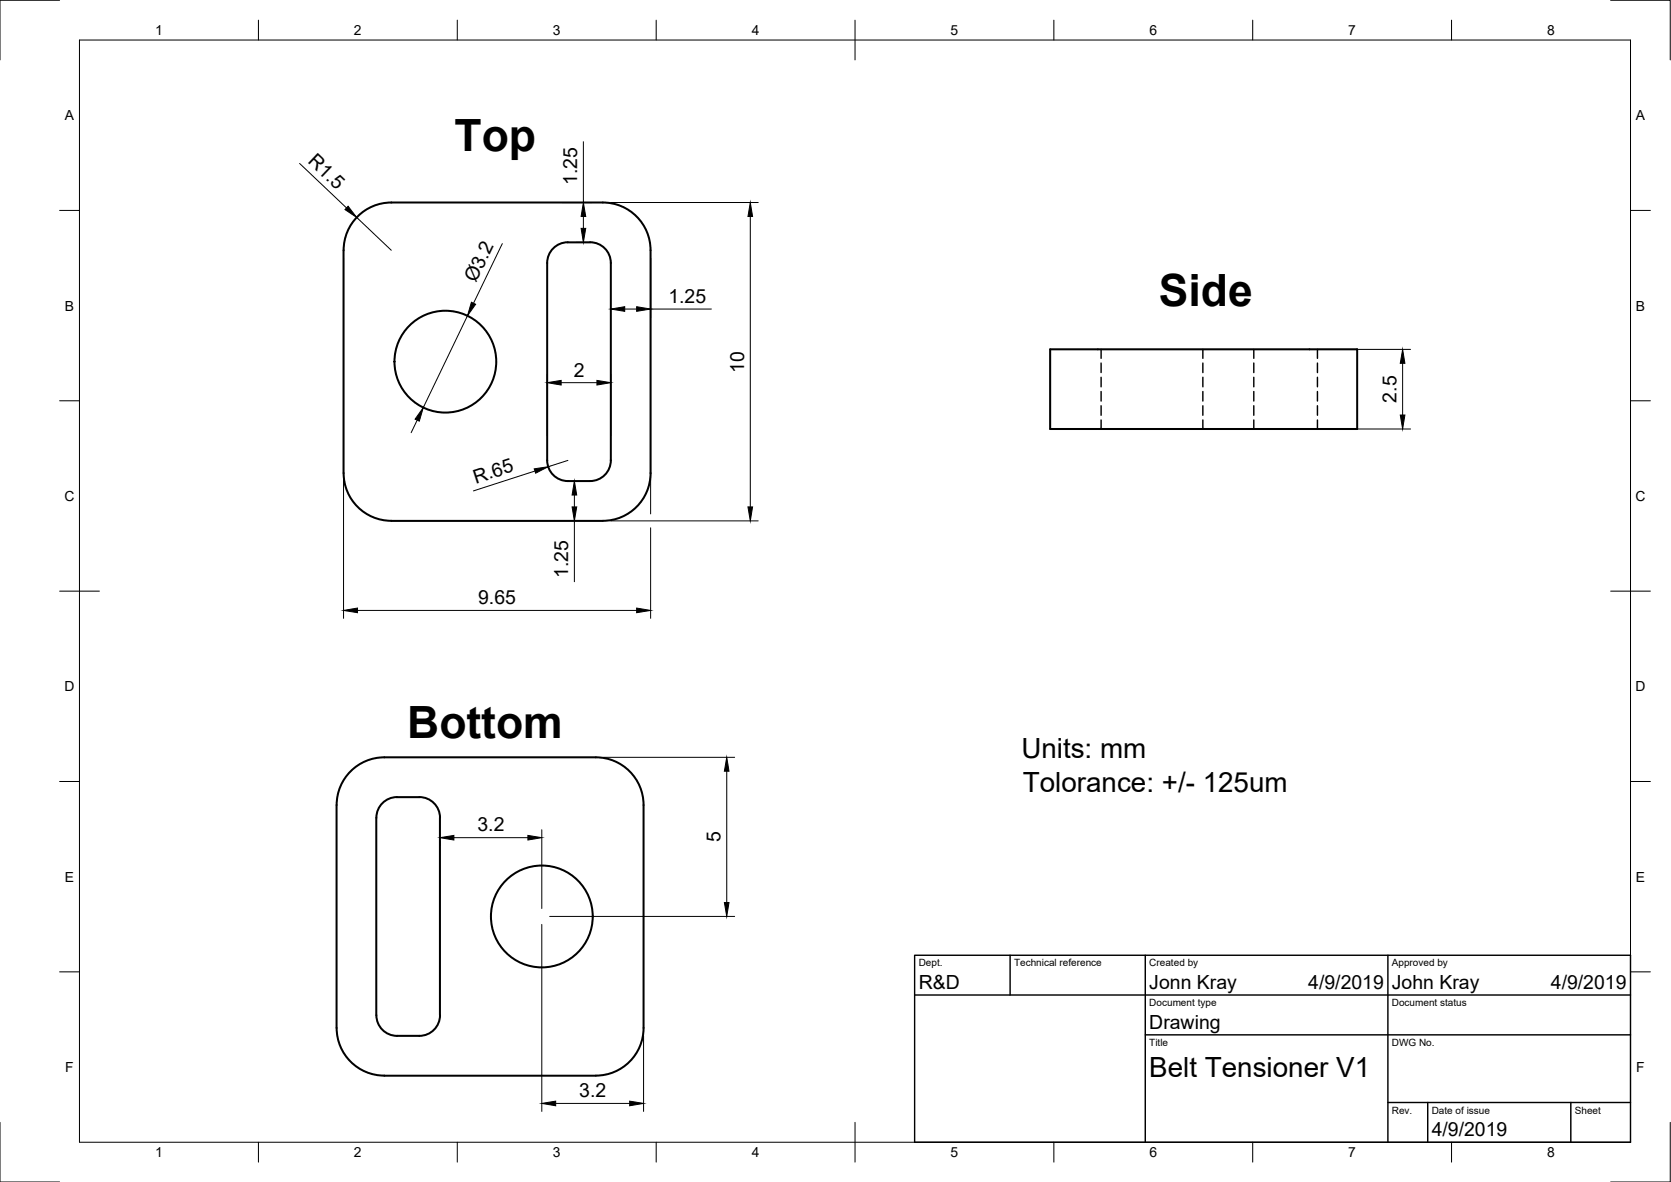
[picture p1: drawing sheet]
<svg xmlns="http://www.w3.org/2000/svg" width="420mm" height="297mm" viewBox="0 0 420 297" stroke-linecap="round" stroke-linejoin="round" font-family="sans-serif">
<!-- layer: Visible -->
<g fill="none" stroke="#000" stroke-width=".51">
<path d="M86.4 62.9v56M148.4 60.9h-5.6a5.2 5.2 0 0 0-5.2 5.2v49.6M148.4 60.9a5.2 5.2 0 0 1 5.2 5.2v49.6M163.6 62.9v56a12 12 0 0 1-12 12h-53.2a12 12 0 0 1-12-12M163.6 62.9a12 12 0 0 0-12-12h-53.2a12 12 0 0 0-12 12M264.1 87.8h77.1v20h-77.1zM137.6 115.7a5.2 5.2 0 0 0 5.2 5.2h5.6M153.6 115.7a5.2 5.2 0 0 1-5.2 5.2M149.8 190.3h-53.2a12 12 0 0 0-12 12M149.8 190.3a12 12 0 0 1 12 12M84.6 202.3v56M161.8 202.3v56"/>
<path d="M84.6 258.3a12 12 0 0 0 12 12h53.2M94.6 255.1v-49.6a5.2 5.2 0 0 1 5.2-5.2h5.6a5.2 5.2 0 0 1 5.2 5.2v49.6M94.6 255.1a5.2 5.2 0 0 0 5.2 5.2h5.6a5.2 5.2 0 0 0 5.2-5.2M161.8 258.3a12 12 0 0 1-12 12"/>
<circle cx="112" cy="90.9" r="12.8"/>
<circle cx="136.2" cy="230.3" r="12.8"/>
</g>
<!-- layer: Hidden -->
<g fill="none" stroke="#000" stroke-width=".36">
<path d="M276.9 87.8v2.3M276.9 91.2v2.4M276.9 94.8v2.4M276.9 98.4v2.4M302.5 87.8v2.3M302.5 91.2v2.4M302.5 94.8v2.4M302.5 98.4v2.4M315.3 87.8v2.3M315.3 91.2v2.4M315.3 94.8v2.4M315.3 98.4v2.4"/>
<path d="M331.3 87.8v2.3M331.3 91.2v2.4M331.3 94.8v2.4M331.3 98.4v2.4M276.9 102v2.4M276.9 105.5v2.3M302.5 102v2.4M302.5 105.5v2.3M315.3 102v2.4M315.3 105.5v2.3M331.3 102v2.4M331.3 105.5v2.3"/>
</g>
<!-- layer: Border -->
<g fill="none" stroke="#000" stroke-width=".25">
<path d="M15 .1h-15v15M20 10.1h390v276.9h-390zM65 5.1v5M115 5.1v5M165 5.1v5M215 5.1v10M265 5.1v5M315 5.1v5M365 5.1v5M405 .1h15v15M15 52.9h5M410 52.9h5"/>
<path d="M15 100.7h5M410 100.7h5M15 148.6h10M405 148.6h10M15 196.4h5M410 196.4h5M15 244.2h5M410 244.2h5M0 282.1v14.9h15M65 287v5M115 287v5M165 287v5"/>
<path d="M215 282.1v9.9M265 287v5M315 287v5M365 287v5M420 282.1v14.9h-15"/>
</g>
<!-- layer: TitleBlock -->
<path d="M230 240.1h180v46.9h-180zM230 250h180M254 240.1v9.9M288 240.1v46.9M349 240.1v46.9M288 260.1h122M349 277.1h61M359 277.1v9.9M395 277.1v9.9" fill="none" stroke="#000" stroke-width=".36"/>
<!-- layer: Dimensions -->
<g fill="none" stroke="#000" stroke-width=".25">
<path d="M146.7 35.6v15.3M75.3 41.1l11.8 11.1M89.7 54.6l8.7 8.3M141.5 50.9h7.2M146.7 54.4v3M153.6 50.9h37M188.7 54.4v73M86.4 64.9v90.5M117.5 79.4l-11.1 23M126.3 61.2l-7.2 15M144.8 60.9h3.9M157.1 77.7h3"/>
<path d="M163.6 64.9v64.2M163.6 77.7h15.3M137.6 94.2v15.3M141.1 96.2h9M153.6 94.2v15.3M331.3 87.8h23.4M352.7 91.3v13M104.9 105.6l-1.5 3.1M134.5 118.4l-15.5 5M142.8 115.7l-5 1.6M331.3 107.8h23.4M144.4 124.4v3"/>
<path d="M144.4 130.9v15.3M153.6 130.9h37M163.6 132.6v22.8M89.9 153.4h70.2M151.8 190.3h32.9M182.7 193.8v33M110.6 211.4v1.1M114.1 210.5h18.6M136.2 208.5v19.8M136.2 232.3v47M138.2 230.3h46.5M139.7 277.3h18.6"/>
<path d="M161.8 260.3v19"/>
</g>
<g fill="#000" stroke="#000" stroke-width=".25">
<path d="M87.5 51.8l2.2 2.8-3-1.9zM146.1 57.4h1.2l-.6 3.5zM146.7 50.9l.6 3.5h-1.2zM188.7 50.9l.5 3.5h-1.1zM118.5 76l1.1 .5-2.1 2.9zM153.6 77.7l3.5-.6v1.1zM160.1 77.1l3.5 .6-3.5 .5zM137.6 96.2l3.5-.6v1.2zM150.1 95.6l3.5 .6-3.5 .6zM352.7 87.8l.6 3.5h-1.2zM106.4 102.4l-1 3.4-1-.5zM134.3 117.8l3.5-.5-3.1 1.6z"/>
<path d="M352.1 104.3h1.2l-.6 3.5zM144.4 120.9l.6 3.5h-1.2zM143.8 127.4h1.2l-.6 3.5zM188.1 127.4h1.1l-.5 3.5zM86.4 153.4l3.5-.6v1.2zM160.1 152.8l3.5 .6-3.5 .6zM182.7 190.3l.6 3.5h-1.2zM110.6 210.5l3.5-.6v1.2zM132.7 209.9l3.5 .6-3.5 .6zM182.1 226.8h1.2l-.6 3.5zM136.2 277.3l3.5-.6v1.2zM158.3 276.7l3.5 .6-3.5 .6z"/>
</g>
<g font-size="11.2">
<text x="114.3" y="37.9">Top</text>
<text x="291.4" y="76.9">Side</text>
<text x="102.4" y="185.6">Bottom</text>
</g>
<g font-size="7">
<text x="256.8" y="190.5">Units: mm</text>
<text x="257.2" y="199">Tolorance: +/- 125um</text>
<text x="289" y="270.6">Belt Tensioner V1</text>
</g>
<g font-size="4.9">
<text x="77.2" y="40.7" transform="rotate(43 77.2 40.7)">R1.5</text>
<text x="145.1" y="46.4" transform="rotate(-90 145.1 46.4)">1.25</text>
<text x="119.7" y="71.2" transform="rotate(-64 119.7 71.2)">Ø3.2</text>
<text x="168.1" y="76.1">1.25</text>
<text x="144.3" y="94.7">2</text>
<text x="187.1" y="93.8" transform="rotate(-90 187.1 93.8)">10</text>
<text x="351.1" y="101.2" transform="rotate(-90 351.1 101.2)">2.5</text>
<text x="119.6" y="121.5" transform="rotate(-18 119.6 121.5)">R.65</text>
<text x="142.9" y="145.2" transform="rotate(-90 142.9 145.2)">1.25</text>
<text x="120.2" y="151.8">9.65</text>
<text x="120.1" y="208.9">3.2</text>
<text x="181.2" y="211.7" transform="rotate(-90 181.2 211.7)">5</text>
<text x="231" y="248.5">R&amp;D</text>
<text x="289" y="248.5">Jonn Kray</text>
<text x="329" y="248.5">4/9/2019</text>
<text x="350" y="248.5">John Kray</text>
<text x="390" y="248.5">4/9/2019</text>
<text x="289" y="258.6">Drawing</text>
<text x="145.6" y="275.7">3.2</text>
<text x="360" y="285.5">4/9/2019</text>
</g>
<g font-size="3.5">
<text x="39" y="8.8">1</text>
<text x="89" y="8.8">2</text>
<text x="139" y="8.8">3</text>
<text x="189" y="8.8">4</text>
<text x="239" y="8.8">5</text>
<text x="289" y="8.8">6</text>
<text x="339" y="8.8">7</text>
<text x="389" y="8.8">8</text>
<text x="16.3" y="30.2">A</text>
<text x="411.3" y="30.2">A</text>
<text x="16.3" y="78">B</text>
<text x="411.3" y="78">B</text>
<text x="16.2" y="125.9">C</text>
<text x="411.2" y="125.9">C</text>
<text x="16.2" y="173.7">D</text>
<text x="411.2" y="173.7">D</text>
<text x="16.3" y="221.6">E</text>
<text x="411.3" y="221.6">E</text>
<text x="16.4" y="269.4">F</text>
<text x="411.4" y="269.4">F</text>
<text x="39" y="290.8">1</text>
<text x="89" y="290.8">2</text>
<text x="139" y="290.8">3</text>
<text x="189" y="290.8">4</text>
<text x="239" y="290.8">5</text>
<text x="289" y="290.8">6</text>
<text x="339" y="290.8">7</text>
<text x="389" y="290.8">8</text>
</g>
<g font-size="2.5">
<text x="231" y="242.9">Dept.</text>
<text x="255" y="242.9">Technical reference</text>
<text x="289" y="242.9">Created by</text>
<text x="350" y="242.9">Approved by</text>
<text x="289" y="252.8">Document type</text>
<text x="350" y="252.8">Document status</text>
<text x="289" y="262.9">Title</text>
<text x="350" y="262.9">DWG No.</text>
<text x="350" y="279.9">Rev.</text>
<text x="360" y="279.9">Date of issue</text>
<text x="396" y="279.9">Sheet</text>
</g>
</svg>
